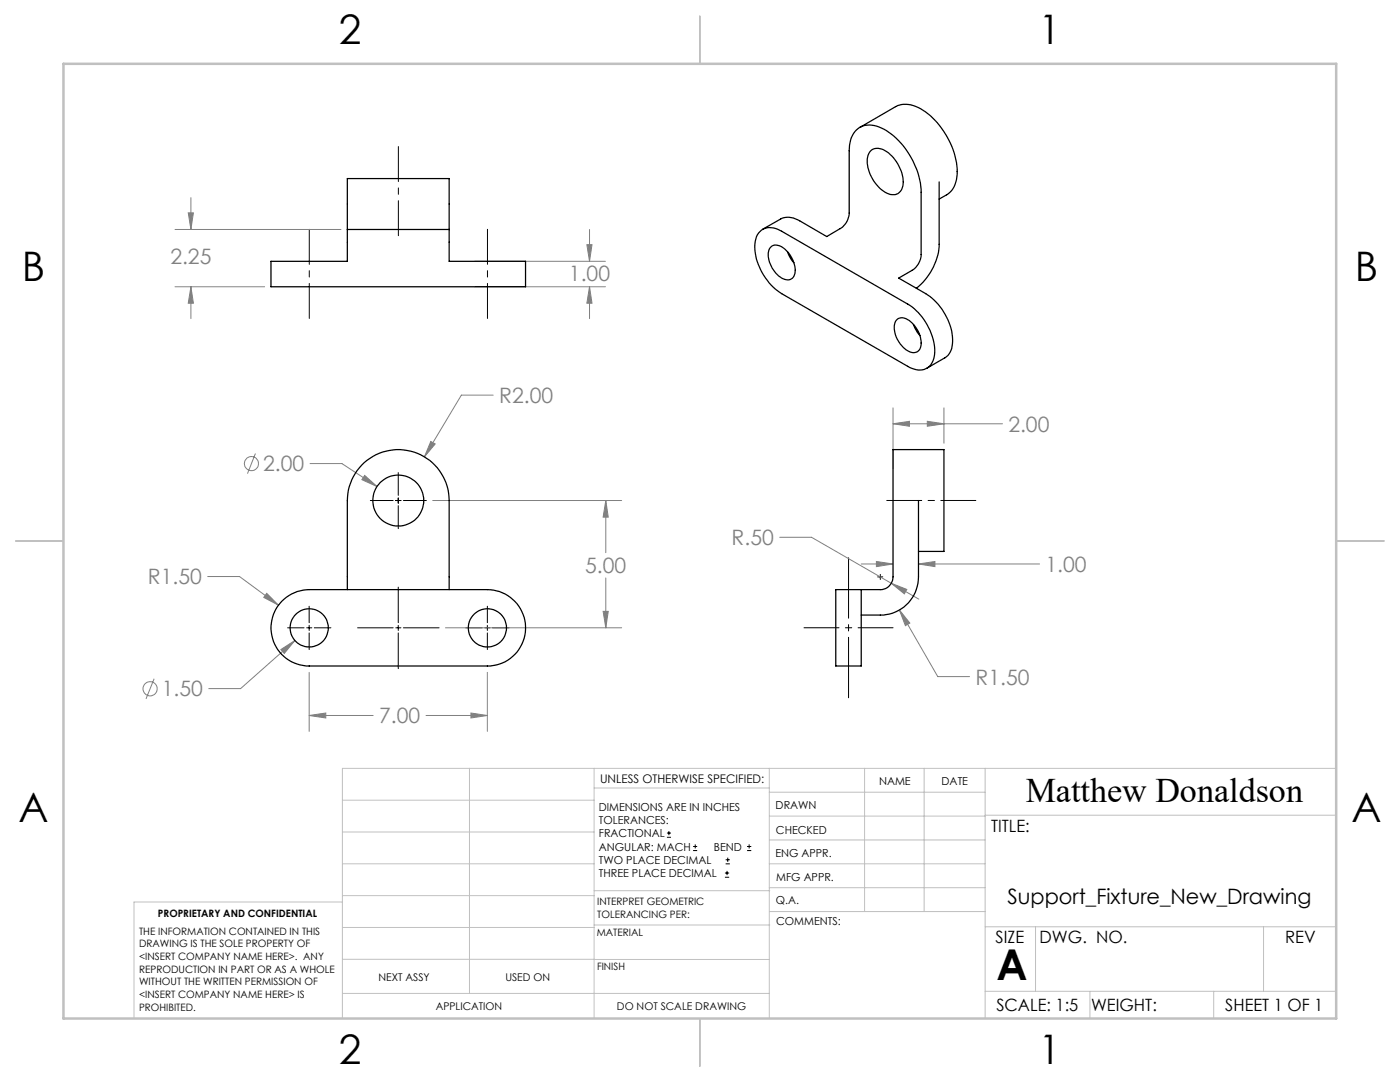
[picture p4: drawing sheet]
<svg xmlns="http://www.w3.org/2000/svg" width="279mm" height="216mm" viewBox="0 0 279 216" stroke-linecap="round" stroke-linejoin="round" font-family="sans-serif">
<g fill="none" stroke="#808080" stroke-width=".2">
<path d="M38.1 39.4v6.4M34.9 57.2h17.9M34.9 45.8h33.2M37.6 42.5h1l-.5 3.3zM38.1 57.2l.5 3.3h-1zM38.1 57.2v6.4M94.7 52.1h26.1M94.7 57.2h26.1M117.1 48.8h1l-.4 3.3zM117.7 57.2l.4 3.3h-1zM117.7 45.8v6.3M117.7 57.2v6.4"/>
<path d="M98.4 78.8h-6.3l-7.4 12.4M51 90.5l-1.6 4M61.9 92.5h6.3l7 4.6M72.8 94.9l2.4 2.2-3-1.4zM86 88.1l.9 .5-2.2 2.6zM86.4 99.9h37.7M120.9 99.9l.5 3.3h-1zM120.9 99.9v10.4M178.2 84.6l3.3-.5v1zM178.2 81.4v12.1M178.2 84.6h21.9M185.1 84.1l3.3 .5-3.3 .5z"/>
<path d="M188.4 81.4v7M41.5 115h6.3l7.8 5.8M53.2 118.4l2.4 2.4-3-1.6zM120.9 115.3v10M155.6 107.2h6.4l21.4 12.4M171.9 112.5h6.3M174.9 112l3.3 .5-3.3 .6zM177.9 116.4l3.1 1.2-.5 .9zM183.3 112.5l3.3-.5v1.1zM183.3 112.5h24.2M30.8 135.4l-1.7 4.1M56.1 129.6l2.7-1.8-2.1 2.6z"/>
<path d="M58.8 127.8l-10.8 9.6h-6.3M61.7 134.2v11.7M88.9 125.3h35.2M97.3 134.2v11.7M120.4 122h1l-.5 3.3zM179.5 121.7l2.1 2.6-.9 .5zM179.5 121.7l7.6 13.3h6.4M61.7 142.8l3.3-.5v1zM61.7 142.8h12.8M85 142.8h12.3M94 142.3l3.3 .5-3.3 .5z"/>
<circle cx="50.2" cy="92.5" r="1.4"/>
<circle cx="29.9" cy="137.4" r="1.42"/>
</g>
<g fill="none" stroke="#000" stroke-width=".2">
<path d="M73.9 99.9h4.6M79 99.9h1M79.5 94.3v4.5M79.5 99.4v1M80.5 99.9h4.6M79.5 100.9v4.6M79.5 117.2v7M175.2 115.1h1M175.7 114.6v1M57.4 125.3h3.3M61.2 125.3h1M61.7 121v3.2"/>
<path d="M61.7 124.8v1M61.7 126.3v3.3M62.7 125.3h3.3M71.4 125.3h7.1M79 125.3h1M79.5 124.8v1M79.5 126.3v7.1M80.5 125.3h7.1M93 125.3h3.2M96.8 125.3h1M97.3 121v3.2M97.3 124.8v1"/>
<path d="M97.3 126.3v3.3M98.3 125.3h3.3M133.1 167.1h.8M133.1 166.2h.8M133.5 165.8v.9M138.3 169.7h.8M138.3 168.9h.8M138.7 168.5v.8M144.7 175h.8M144.7 174.2h.8M144.8 172.4h.9M144.8 171.6h.9"/>
<path d="M145.1 173.8v.8M145.2 171.1v.9M149.1 169.7h.8M149.1 168.9h.8M149.5 168.5v.8"/>
</g>
<path d="M79.5 29.2v17.8M61.7 45.8v17.7M97.3 45.8v17.7M194.7 99.9h-17.7M178.2 125.3h-17.7" fill="none" stroke="#000" stroke-width=".2" stroke-dasharray="15.2 1.3 1.3 1.3" stroke-dashoffset="8.3"/>
<path d="M169.3 139.2v-27.9" fill="none" stroke="#000" stroke-width=".2" stroke-dasharray="15.2 1.3 1.3 1.3" stroke-dashoffset="3.2"/>
<g fill="none" stroke="#c0c0c0" stroke-width=".2">
<path d="M68.3 159.7h50.3M93.7 153.3v44.9M118.6 153.3v49.9M118.6 157.2h34.9M153.5 153.3v49.9M153.5 158.1h43.1M172.5 153.3v28.6M184.4 153.3v28.6M196.6 153.3v49.9M266.7 153.3h-198.4v49.9M68.3 178.7h50.3M68.3 172.4h50.3"/>
<path d="M68.3 166h50.3M68.3 180h-41.6v23.2M118.6 177.7h35M153.5 167.6h43.1M153.5 162.8h43.1M153.5 172.4h43.1M153.5 177.1h43.1M196.6 162.7h70.1M68.3 198.2h85.2M68.3 191.4l85.2 .1M68.3 185.1h50.3M118.6 184.6h35"/>
<path d="M153.6 181.9h43M196.6 197.8h70.1M196.6 184.9h70.1M206.7 184.9v12.9M217.5 197.8v5.4M242.2 197.8v5.4M252.2 184.9v12.9"/>
</g>
<path d="M139.7 3.2v9.5M3.1 107.9h9.6M266.7 107.9h9.5M139.7 203.2v9.6" fill="none" stroke="#c0c0c0" stroke-width=".25"/>
<path d="M12.7 12.7h254v190.5h-254z" fill="none" stroke="#c0c0c0" stroke-width=".5"/>
<path d="M53.2 118.4l-.6 .8 3 1.6zM61.7 142.8l3.3-.5v1zM94 142.3l3.3 .5-3.3 .5zM86 88.1l-1.3 3.1 2.2-2.6zM72.8 94.9l-.6 .8 3 1.4zM120.9 99.9l.5 3.3h-1zM120.4 122h1l-.5 3.3zM56.1 129.6l.6 .8 2.1-2.6zM117.1 48.8h1l-.4 3.3zM117.7 57.2l.4 3.3h-1zM37.6 42.5h1l-.5 3.3zM38.1 57.2l.5 3.3h-1zM178.2 84.6l3.3-.5v1zM185.1 84.1l3.3 .5-3.3 .5zM174.9 112l3.3 .5-3.3 .6zM183.3 112.5l3.3-.5v1.1zM179.5 121.7l1.2 3.1 .9-.5zM177.9 116.4l2.6 2.1 .5-.9z" fill="#808080"/>
<g fill="none" stroke="#000" stroke-width=".25">
<path d="M171.6 25.4l7.2-4.1a5.6 5.6 0 0 1 5.9 1 16 16 0 0 1 6.3 12.5 4.8 4.8 0 0 1-2.1 4.1l-1.5 .8M173.9 30a3 3 0 0 1 3.8 .9 7.1 7.1 0 0 1 2.4 6.5 2.1 2.1 0 0 1-3.4 1 7.7 7.7 0 0 1-3.6-7l.4-1zM187.4 36.3v12.5a12 12 0 0 1-4.5 8.7M69.3 45.8h20.3M69.3 45.8v-10.2h20.3v10.2M69.3 45.8v6.3h-15.2v5.1h50.8v-5.1h-15.3v-6.3M151.8 46a3.4 3.4 0 0 1 4.2 .1l25.2 14.6a11.7 11.7 0 0 1 5.3 10 3 3 0 0 1-4.5 2.8l-26-14.9a11.4 11.4 0 0 1-5.3-10.5l.4-1.2zM152.2 45.8l3.6-2.1a3.8 3.8 0 0 1 3.8 .4l5.4 3.1 2.7-1.6a3.7 3.7 0 0 0 1.8-3.1v-12.4a4.9 4.9 0 0 1 2.7-5 6.4 6.4 0 0 1 5.7 1.7 15.9 15.9 0 0 1 5.9 11.6v12.4a3.9 3.9 0 0 1-1.8 3.1l-2.6 1.6 5.3 3.1a11.7 11.7 0 0 1 5.4 10.1 3.4 3.4 0 0 1-1.5 2.7l-3.6 2.1M153.7 49.4a2.13 2.13 0 0 1 3.2 .6 5.2 5.2 0 0 1 1.6 4.9 1.57 1.57 0 0 1-2.5 .6 5.7 5.7 0 0 1-2.5-5.6zM157.2 50.2l.5 1.2 .7 1M178.9 63.9a1.82 1.82 0 0 1 2.6 .1 5.5 5.5 0 0 1 2.2 5.4 1.58 1.58 0 0 1-2.5 .6 5.2 5.2 0 0 1-2.5-5.9zM182.3 64.7l.8 1.6 .5 .7"/>
<path d="M183.3 99.9v15.2a7.6 7.6 0 0 1-7.6 7.6h-3.8M69.3 117.7v-17.8a10.2 10.2 0 0 1 10.2-10.2 10.2 10.2 0 0 1 10.1 10.2v17.8M183.3 110h5.1v-20.3h-10.2v25.4a2.58 2.58 0 0 1-2.5 2.6h-8.9v15.2h5.1v-15.2M56.2 120a7.9 7.9 0 0 1 5.5-2.3h35.6a7.6 7.6 0 0 1 7.6 7.6 7.6 7.6 0 0 1-7.6 7.6h-35.6a7.6 7.6 0 0 1-7-4.6 7.6 7.6 0 0 1 1.5-8.3z"/>
<circle cx="79.5" cy="99.9" r="5.1"/>
<circle cx="61.7" cy="125.3" r="3.8"/>
<circle cx="97.3" cy="125.3" r="3.8"/>
</g>
<text font-size="8.5" x="198.9" y="195.5">A</text>
<g font-size="8.1">
<text x="67.6" y="8.9">2</text>
<text x="207.3" y="8.9">1</text>
<text x="4.4" y="56.2">B</text>
<text x="270.4" y="56.2">B</text>
<text x="3.7" y="164.1">A</text>
<text x="269.7" y="164.1">A</text>
<text x="67.6" y="212.4">2</text>
<text x="207.3" y="212.4">1</text>
</g>
<text font-size="6.9" x="204.7" y="160.1">Matthew Donaldson</text>
<g font-size="4.2" fill="#808080">
<text x="34" y="52.7">2.25</text>
<text x="113.5" y="56.2">1.00</text>
<text x="99.6" y="80.4">R2.00</text>
<text x="201.2" y="86.1">2.00</text>
<text x="52.5" y="94">2.00</text>
<text x="146" y="108.8">R.50</text>
<text x="29.5" y="116.6">R1.50</text>
<text x="116.8" y="114.4">5.00</text>
<text x="208.7" y="114.1">1.00</text>
<text x="194.7" y="136.6">R1.50</text>
<text x="32.3" y="139">1.50</text>
<text x="75.6" y="144.4">7.00</text>
</g>
<text font-size="4.2" x="201.1" y="180.3">Support_Fixture_New_Drawing</text>
<g font-size="3.4">
<text x="197.8" y="166">TITLE:</text>
<text x="198.7" y="188.1">SIZE</text>
<text x="207.5" y="188.1">DWG. NO.</text>
<text x="256.5" y="188.2">REV</text>
<text x="198.8" y="201.7">SCALE: 1:5</text>
<text x="217.7" y="201.8">WEIGHT:</text>
<text x="244.5" y="201.7">SHEET 1 OF 1</text>
</g>
<text font-size="2.4" x="119.8" y="156.2">UNLESS OTHERWISE SPECIFIED:</text>
<g font-size="2.2">
<text x="119.5" y="161.8">DIMENSIONS ARE IN INCHES</text>
<text x="154.8" y="161.4">DRAWN</text>
<text x="175.4" y="156.6">NAME</text>
<text x="187.9" y="156.7">DATE</text>
<text x="119.5" y="164.4">TOLERANCES:</text>
<text x="119.5" y="167.1">FRACTIONAL</text>
<text x="154.9" y="166.3">CHECKED</text>
<text x="119.5" y="169.7">ANGULAR: MACH</text>
<text x="119.5" y="172.4">TWO PLACE DECIMAL</text>
<text x="142.5" y="169.7">BEND</text>
<text x="154.8" y="171">ENG APPR.</text>
<text x="119.5" y="175">THREE PLACE DECIMAL</text>
<text x="154.9" y="175.7">MFG APPR.</text>
<text x="154.9" y="180.4">Q.A.</text>
<text x="154.9" y="184.6">COMMENTS:</text>
</g>
<g font-size="2.1">
<text x="75.5" y="195.7">NEXT ASSY</text>
<text x="100.9" y="195.7">USED ON</text>
<text x="86.9" y="201.5">APPLICATION</text>
<text x="123.1" y="201.6">DO NOT SCALE DRAWING</text>
</g>
<g font-size="2">
<text x="31.5" y="182.9">PROPRIETARY AND CONFIDENTIAL</text>
<text x="119.2" y="180.6">INTERPRET GEOMETRIC</text>
<text x="119.2" y="183.1">TOLERANCING PER:</text>
<text x="27.8" y="186.5">THE INFORMATION CONTAINED IN THIS</text>
<text x="27.8" y="189">DRAWING IS THE SOLE PROPERTY OF</text>
<text x="27.8" y="191.6">&lt;INSERT COMPANY NAME HERE&gt;. ANY</text>
<text x="119.1" y="186.7">MATERIAL</text>
<text x="27.8" y="194.1">REPRODUCTION IN PART OR AS A WHOLE</text>
<text x="27.8" y="196.6">WITHOUT THE WRITTEN PERMISSION OF</text>
<text x="119.1" y="193.5">FINISH</text>
<text x="27.8" y="199.1">&lt;INSERT COMPANY NAME HERE&gt; IS</text>
<text x="27.8" y="201.7">PROHIBITED.</text>
</g>
</svg>
